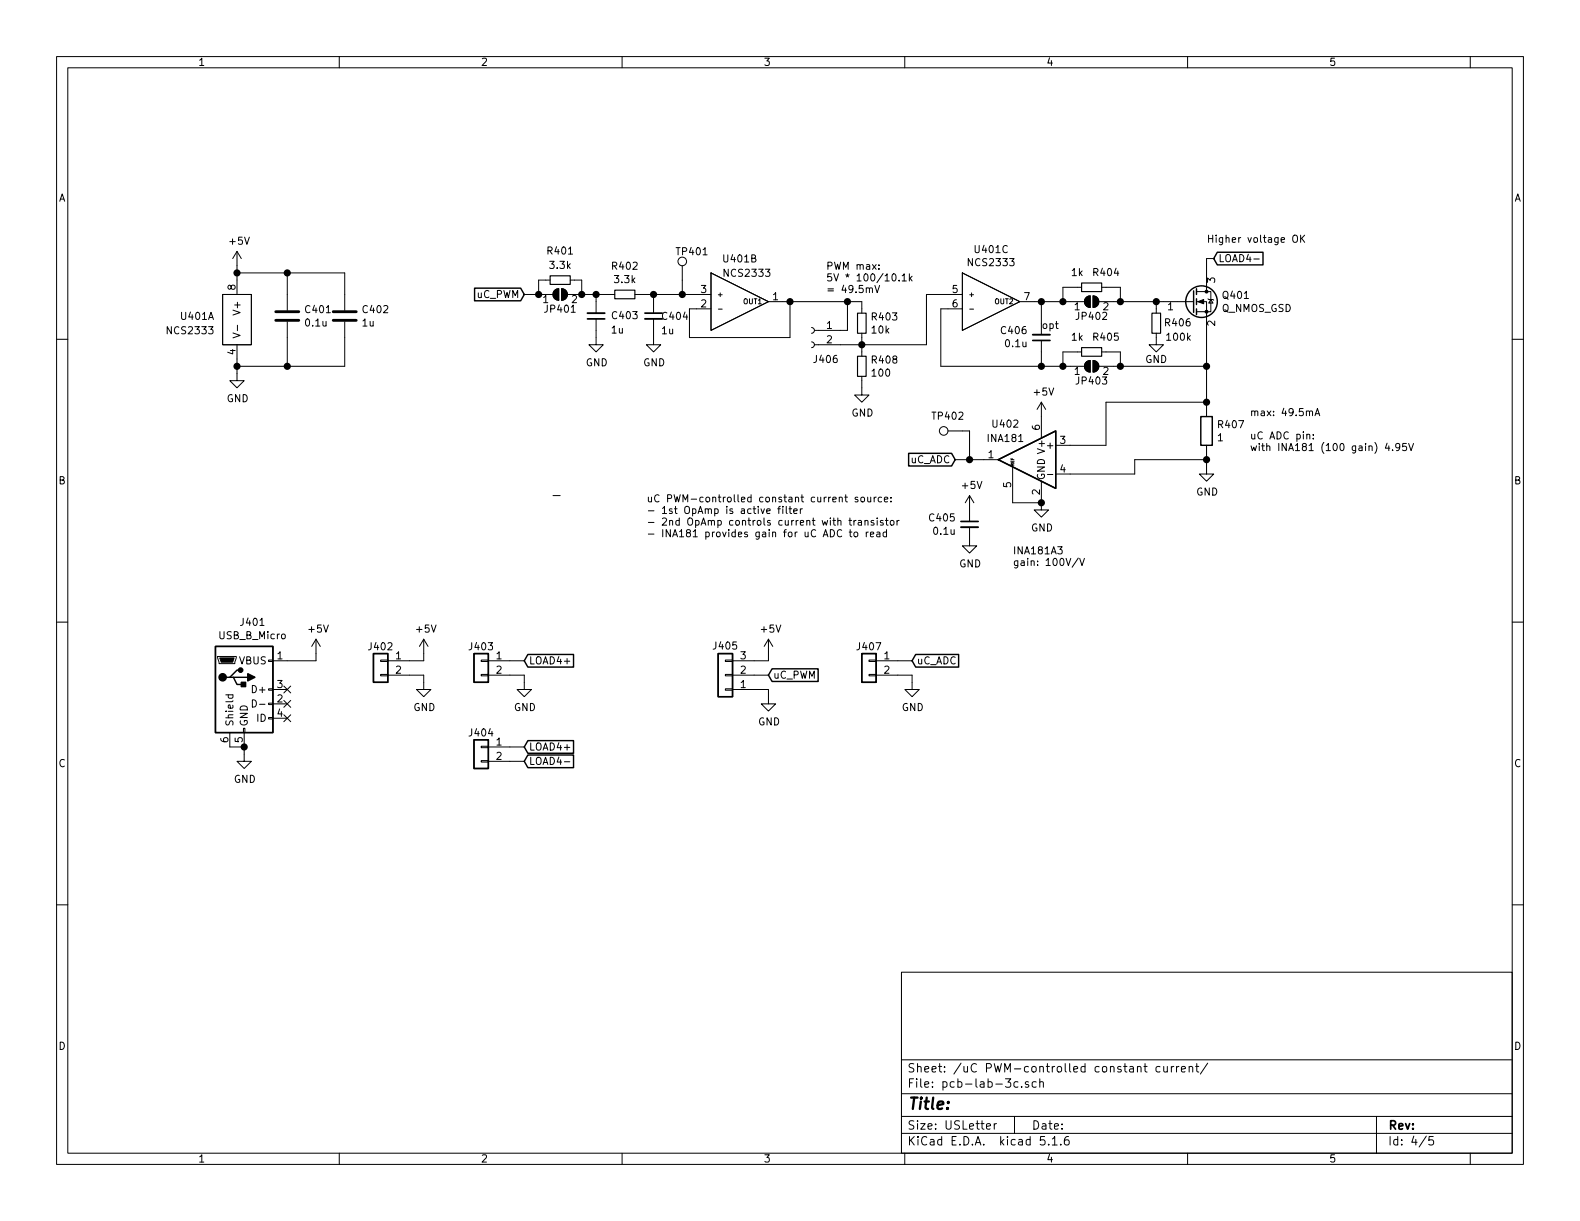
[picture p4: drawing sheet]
EESchema Schematic File Version 4
EELAYER 30 0
EELAYER END
$Descr USLetter 11000 8500
encoding utf-8
Sheet 4 5
Title ""
Date ""
Rev ""
Comp ""
Comment1 ""
Comment2 ""
Comment3 ""
Comment4 ""
$EndDescr
$Comp
L Device:Q_NMOS_GSD Q?
U 1 1
P 8300 2100
AR Path="/5FB0DC86" Ref="Q?"  Part="1" 
AR Path="/5FAF0069/5FB0DC86" Ref="Q401"  Part="1" 
F 0 "Q401" H 8504 2146 50  0000 L CNN
F 1 "Q_NMOS_GSD" H 8504 2055 50  0000 L CNN
F 2 "local_footprints:SOT-23_HS" H 8500 2200 50  0001 C CNN
F 3 "~" H 8300 2100 50  0001 C CNN
	1    8300 2100
	1    0    0    -1  
$EndComp
$Comp
L Device:R R?
U 1 1
P 8400 3000
AR Path="/5FB0DC8C" Ref="R?"  Part="1" 
AR Path="/5FAF0069/5FB0DC8C" Ref="R407"  Part="1" 
F 0 "R407" H 8470 3046 50  0000 L CNN
F 1 "1" H 8470 2955 50  0000 L CNN
F 2 "local_footprints:1210_HS" V 8330 3000 50  0001 C CNN
F 3 "~" H 8400 3000 50  0001 C CNN
	1    8400 3000
	1    0    0    -1  
$EndComp
$Comp
L power:GND #PWR?
U 1 1
P 8400 3250
AR Path="/5FB0DC92" Ref="#PWR?"  Part="1" 
AR Path="/5FAF0069/5FB0DC92" Ref="#PWR0121"  Part="1" 
F 0 "#PWR0121" H 8400 3000 50  0001 C CNN
F 1 "GND" H 8405 3077 50  0000 C CNN
F 2 "" H 8400 3250 50  0001 C CNN
F 3 "" H 8400 3250 50  0001 C CNN
	1    8400 3250
	1    0    0    -1  
$EndComp
Wire Wire Line
	6550 2150 6600 2150
$Comp
L Jumper:SolderJumper_2_Open JP?
U 1 1
P 7600 2100
AR Path="/5FB0DC99" Ref="JP?"  Part="1" 
AR Path="/5FAF0069/5FB0DC99" Ref="JP402"  Part="1" 
F 0 "JP402" H 7600 2000 50  0000 C CNN
F 1 "SolderJumper_2_Open" H 7600 2214 50  0001 C CNN
F 2 "local_footprints:SolderJumper-2_P1.3mm_Open" H 7600 2100 50  0001 C CNN
F 3 "~" H 7600 2100 50  0001 C CNN
	1    7600 2100
	1    0    0    -1  
$EndComp
$Comp
L Device:R_Small R?
U 1 1
P 7600 2000
AR Path="/5FB0DC9F" Ref="R?"  Part="1" 
AR Path="/5FAF0069/5FB0DC9F" Ref="R404"  Part="1" 
F 0 "R404" V 7700 2100 50  0000 C CNN
F 1 "1k" V 7700 1900 50  0000 C CNN
F 2 "local_footprints:0805_HS" H 7600 2000 50  0001 C CNN
F 3 "~" H 7600 2000 50  0001 C CNN
	1    7600 2000
	0    1    -1   0   
$EndComp
Wire Wire Line
	7400 2000 7500 2000
Wire Wire Line
	7700 2000 7800 2000
$Comp
L Device:R_Small R?
U 1 1
P 8050 2250
AR Path="/5FB0DCA7" Ref="R?"  Part="1" 
AR Path="/5FAF0069/5FB0DCA7" Ref="R406"  Part="1" 
F 0 "R406" H 8300 2250 50  0000 R CNN
F 1 "100k" H 8300 2350 50  0000 R CNN
F 2 "local_footprints:0805_HS" H 8050 2250 50  0001 C CNN
F 3 "~" H 8050 2250 50  0001 C CNN
	1    8050 2250
	1    0    0    1   
$EndComp
Wire Wire Line
	8050 2100 8050 2150
Connection ~ 8050 2100
Wire Wire Line
	8050 2100 8100 2100
Wire Wire Line
	7750 2100 7800 2100
Wire Wire Line
	7400 2000 7400 2100
Connection ~ 7400 2100
Wire Wire Line
	7400 2100 7450 2100
Wire Wire Line
	7800 2000 7800 2100
Connection ~ 7800 2100
Wire Wire Line
	7800 2100 8050 2100
Text GLabel 8450 1800 2    50   Input ~ 0
LOAD4-
Wire Wire Line
	8450 1800 8400 1800
Wire Wire Line
	8400 1800 8400 1900
$Comp
L Device:C_Small C?
U 1 1
P 7250 2350
AR Path="/5FB0DCBC" Ref="C?"  Part="1" 
AR Path="/5FAF0069/5FB0DCBC" Ref="C406"  Part="1" 
F 0 "C406" H 7158 2304 50  0000 R CNN
F 1 "0.1u" H 7158 2395 50  0000 R CNN
F 2 "local_footprints:0805_HS" H 7250 2350 50  0001 C CNN
F 3 "~" H 7250 2350 50  0001 C CNN
	1    7250 2350
	1    0    0    1   
$EndComp
Wire Wire Line
	7200 2100 7250 2100
Wire Wire Line
	7250 2100 7250 2250
Connection ~ 7250 2100
Wire Wire Line
	7250 2100 7400 2100
Wire Wire Line
	7250 2450 7250 2550
Text Notes 7250 2300 0    50   ~ 0
opt
$Comp
L Amplifier_Current:INA181 U?
U 1 1
P 7150 3200
AR Path="/5FB0DCC9" Ref="U?"  Part="1" 
AR Path="/5FAF0069/5FB0DCC9" Ref="U402"  Part="1" 
F 0 "U402" H 7300 3450 50  0000 C CNN
F 1 "INA181" H 7300 3350 50  0000 C CNN
F 2 "local_footprints:SOT-23-6_HS" H 7200 3250 50  0001 C CNN
F 3 "http://www.ti.com/lit/ds/symlink/ina181.pdf" H 7300 3350 50  0001 C CNN
	1    7150 3200
	-1   0    0    -1  
$EndComp
$Comp
L power:+5V #PWR?
U 1 1
P 7250 2900
AR Path="/5FB0DCCF" Ref="#PWR?"  Part="1" 
AR Path="/5FAF0069/5FB0DCCF" Ref="#PWR0122"  Part="1" 
F 0 "#PWR0122" H 7250 2750 50  0001 C CNN
F 1 "+5V" H 7265 3073 50  0000 C CNN
F 2 "" H 7250 2900 50  0001 C CNN
F 3 "" H 7250 2900 50  0001 C CNN
	1    7250 2900
	1    0    0    -1  
$EndComp
$Comp
L power:GND #PWR?
U 1 1
P 7250 3500
AR Path="/5FB0DCD5" Ref="#PWR?"  Part="1" 
AR Path="/5FAF0069/5FB0DCD5" Ref="#PWR0123"  Part="1" 
F 0 "#PWR0123" H 7250 3250 50  0001 C CNN
F 1 "GND" H 7255 3327 50  0000 C CNN
F 2 "" H 7250 3500 50  0001 C CNN
F 3 "" H 7250 3500 50  0001 C CNN
	1    7250 3500
	1    0    0    -1  
$EndComp
Wire Wire Line
	7050 3500 7250 3500
Connection ~ 7250 3500
Text Notes 7050 3950 0    50   ~ 0
INA181A3\ngain: 100V/V
Wire Wire Line
	7250 2550 6550 2550
$Comp
L local_symbols:NCS2333 U?
U 2 1
P 5150 2100
AR Path="/5FB0DCDF" Ref="U?"  Part="2" 
AR Path="/5FAF0069/5FB0DCDF" Ref="U401"  Part="2" 
F 0 "U401" H 5150 2400 50  0000 C CNN
F 1 "NCS2333" H 5200 2300 50  0000 C CNN
F 2 "local_footprints:SOIC-8_3.9x4.9mm_Pitch1.27mm_HS" H 5150 1750 50  0001 C CNN
F 3 "" H 5200 2100 50  0001 C CNN
	2    5150 2100
	1    0    0    -1  
$EndComp
$Comp
L local_symbols:NCS2333 U?
U 3 1
P 6900 2100
AR Path="/5FB0DCE5" Ref="U?"  Part="3" 
AR Path="/5FAF0069/5FB0DCE5" Ref="U401"  Part="3" 
F 0 "U401" H 6900 2465 50  0000 C CNN
F 1 "NCS2333" H 6900 2374 50  0000 C CNN
F 2 "local_footprints:SOIC-8_3.9x4.9mm_Pitch1.27mm_HS" H 6900 1750 50  0001 C CNN
F 3 "" H 6950 2100 50  0001 C CNN
	3    6900 2100
	1    0    0    -1  
$EndComp
$Comp
L Device:C_Small C?
U 1 1
P 4550 2200
AR Path="/5FB0DCF1" Ref="C?"  Part="1" 
AR Path="/5FAF0069/5FB0DCF1" Ref="C404"  Part="1" 
F 0 "C404" H 4600 2200 50  0000 L CNN
F 1 "1u" H 4600 2100 50  0000 L CNN
F 2 "local_footprints:1206_HS" H 4550 2200 50  0001 C CNN
F 3 "~" H 4550 2200 50  0001 C CNN
	1    4550 2200
	1    0    0    -1  
$EndComp
$Comp
L Device:C_Small C?
U 1 1
P 4150 2200
AR Path="/5FB0DCF7" Ref="C?"  Part="1" 
AR Path="/5FAF0069/5FB0DCF7" Ref="C403"  Part="1" 
F 0 "C403" H 4450 2200 50  0000 R CNN
F 1 "1u" H 4250 2300 50  0000 L CNN
F 2 "local_footprints:1206_HS" H 4150 2200 50  0001 C CNN
F 3 "~" H 4150 2200 50  0001 C CNN
	1    4150 2200
	1    0    0    1   
$EndComp
$Comp
L Device:R_Small R?
U 1 1
P 4350 2050
AR Path="/5FB0DCFD" Ref="R?"  Part="1" 
AR Path="/5FAF0069/5FB0DCFD" Ref="R402"  Part="1" 
F 0 "R402" V 4151 2050 50  0000 C CNN
F 1 "3.3k" V 4244 2050 50  0000 C CNN
F 2 "local_footprints:0805_HS" H 4350 2050 50  0001 C CNN
F 3 "~" H 4350 2050 50  0001 C CNN
	1    4350 2050
	0    1    1    0   
$EndComp
Wire Wire Line
	4550 2050 4550 2100
Wire Wire Line
	4550 2050 4750 2050
$Comp
L power:GND #PWR?
U 1 1
P 4550 2350
AR Path="/5FB0DD0B" Ref="#PWR?"  Part="1" 
AR Path="/5FAF0069/5FB0DD0B" Ref="#PWR0125"  Part="1" 
F 0 "#PWR0125" H 4550 2100 50  0001 C CNN
F 1 "GND" H 4555 2177 50  0000 C CNN
F 2 "" H 4550 2350 50  0001 C CNN
F 3 "" H 4550 2350 50  0001 C CNN
	1    4550 2350
	1    0    0    -1  
$EndComp
Wire Wire Line
	4550 2300 4550 2350
Text GLabel 3650 2050 0    50   Input ~ 0
uC_PWM
Wire Wire Line
	5450 2100 5500 2100
Wire Wire Line
	6450 2050 6600 2050
Wire Wire Line
	6550 2150 6550 2550
Wire Wire Line
	5500 2100 5500 2350
Wire Wire Line
	5500 2350 4800 2350
Wire Wire Line
	4800 2350 4800 2150
Wire Wire Line
	4800 2150 4850 2150
$Comp
L Jumper:SolderJumper_2_Open JP?
U 1 1
P 7600 2550
AR Path="/5FB0DD21" Ref="JP?"  Part="1" 
AR Path="/5FAF0069/5FB0DD21" Ref="JP403"  Part="1" 
F 0 "JP403" H 7600 2450 50  0000 C CNN
F 1 "SolderJumper_2_Open" H 7600 2664 50  0001 C CNN
F 2 "local_footprints:SolderJumper-2_P1.3mm_Open" H 7600 2550 50  0001 C CNN
F 3 "~" H 7600 2550 50  0001 C CNN
	1    7600 2550
	1    0    0    -1  
$EndComp
$Comp
L Device:R_Small R?
U 1 1
P 7600 2450
AR Path="/5FB0DD27" Ref="R?"  Part="1" 
AR Path="/5FAF0069/5FB0DD27" Ref="R405"  Part="1" 
F 0 "R405" V 7700 2550 50  0000 C CNN
F 1 "1k" V 7700 2350 50  0000 C CNN
F 2 "local_footprints:0805_HS" H 7600 2450 50  0001 C CNN
F 3 "~" H 7600 2450 50  0001 C CNN
	1    7600 2450
	0    1    -1   0   
$EndComp
Wire Wire Line
	7400 2450 7500 2450
Wire Wire Line
	7700 2450 7800 2450
Wire Wire Line
	7750 2550 7800 2550
Wire Wire Line
	7250 2550 7400 2550
Connection ~ 7250 2550
Wire Wire Line
	7400 2450 7400 2550
Connection ~ 7400 2550
Wire Wire Line
	7400 2550 7450 2550
Wire Wire Line
	7800 2450 7800 2550
Wire Wire Line
	7800 2550 8400 2550
Connection ~ 7800 2550
Connection ~ 8400 2550
Wire Wire Line
	6850 3200 6750 3200
Text GLabel 6650 3200 0    50   Input ~ 0
uC_ADC
$Comp
L Device:C_Small C?
U 1 1
P 6750 3650
AR Path="/5FB0DD43" Ref="C?"  Part="1" 
AR Path="/5FAF0069/5FB0DD43" Ref="C405"  Part="1" 
F 0 "C405" H 6842 3697 50  0000 L CNN
F 1 "0.1u" H 6842 3604 50  0000 L CNN
F 2 "local_footprints:0805_HS" H 6750 3650 50  0001 C CNN
F 3 "~" H 6750 3650 50  0001 C CNN
	1    6750 3650
	-1   0    0    -1  
$EndComp
$Comp
L power:+5V #PWR?
U 1 1
P 6750 3550
AR Path="/5FB0DD49" Ref="#PWR?"  Part="1" 
AR Path="/5FAF0069/5FB0DD49" Ref="#PWR0127"  Part="1" 
F 0 "#PWR0127" H 6750 3400 50  0001 C CNN
F 1 "+5V" H 6765 3723 50  0000 C CNN
F 2 "" H 6750 3550 50  0001 C CNN
F 3 "" H 6750 3550 50  0001 C CNN
	1    6750 3550
	1    0    0    -1  
$EndComp
$Comp
L power:GND #PWR?
U 1 1
P 6750 3750
AR Path="/5FB0DD4F" Ref="#PWR?"  Part="1" 
AR Path="/5FAF0069/5FB0DD4F" Ref="#PWR0128"  Part="1" 
F 0 "#PWR0128" H 6750 3500 50  0001 C CNN
F 1 "GND" H 6755 3577 50  0000 C CNN
F 2 "" H 6750 3750 50  0001 C CNN
F 3 "" H 6750 3750 50  0001 C CNN
	1    6750 3750
	1    0    0    -1  
$EndComp
Text Notes 4500 3750 0    50   ~ 0
uC PWM-controlled constant current source:\n- 1st OpAmp is active filter\n- 2nd OpAmp controls current with transistor\n- INA181 provides gain for uC ADC to read
Wire Wire Line
	3850 3450 3900 3450
$Comp
L local_symbols:NCS2333 U?
U 1 1
P 1650 2250
AR Path="/5FB0DD76" Ref="U?"  Part="1" 
AR Path="/5FAF0069/5FB0DD76" Ref="U401"  Part="1" 
F 0 "U401" H 1250 2300 50  0000 L CNN
F 1 "NCS2333" H 1150 2200 50  0000 L CNN
F 2 "local_footprints:SOIC-8_3.9x4.9mm_Pitch1.27mm_HS" H 1650 1900 50  0001 C CNN
F 3 "" H 1700 2250 50  0001 C CNN
	1    1650 2250
	1    0    0    -1  
$EndComp
$Comp
L power:+5V #PWR?
U 1 1
P 1650 1850
AR Path="/5FB0DD7C" Ref="#PWR?"  Part="1" 
AR Path="/5FAF0069/5FB0DD7C" Ref="#PWR0129"  Part="1" 
F 0 "#PWR0129" H 1650 1700 50  0001 C CNN
F 1 "+5V" H 1665 2023 50  0000 C CNN
F 2 "" H 1650 1850 50  0001 C CNN
F 3 "" H 1650 1850 50  0001 C CNN
	1    1650 1850
	1    0    0    -1  
$EndComp
$Comp
L power:GND #PWR?
U 1 1
P 1650 2600
AR Path="/5FB0DD82" Ref="#PWR?"  Part="1" 
AR Path="/5FAF0069/5FB0DD82" Ref="#PWR0130"  Part="1" 
F 0 "#PWR0130" H 1650 2350 50  0001 C CNN
F 1 "GND" H 1655 2427 50  0000 C CNN
F 2 "" H 1650 2600 50  0001 C CNN
F 3 "" H 1650 2600 50  0001 C CNN
	1    1650 2600
	1    0    0    -1  
$EndComp
$Comp
L Device:C C?
U 1 1
P 2000 2200
AR Path="/5FB0DD88" Ref="C?"  Part="1" 
AR Path="/5FAF0069/5FB0DD88" Ref="C401"  Part="1" 
F 0 "C401" H 2115 2247 50  0000 L CNN
F 1 "0.1u" H 2115 2154 50  0000 L CNN
F 2 "local_footprints:0805_HS" H 2038 2050 50  0001 C CNN
F 3 "~" H 2000 2200 50  0001 C CNN
	1    2000 2200
	1    0    0    -1  
$EndComp
$Comp
L Device:C C?
U 1 1
P 2400 2200
AR Path="/5FB0DD8E" Ref="C?"  Part="1" 
AR Path="/5FAF0069/5FB0DD8E" Ref="C402"  Part="1" 
F 0 "C402" H 2515 2247 50  0000 L CNN
F 1 "1u" H 2515 2154 50  0000 L CNN
F 2 "local_footprints:1206_HS" H 2438 2050 50  0001 C CNN
F 3 "~" H 2400 2200 50  0001 C CNN
	1    2400 2200
	1    0    0    -1  
$EndComp
Wire Wire Line
	1650 1850 1650 1900
Wire Wire Line
	1650 1900 2000 1900
Wire Wire Line
	2000 1900 2000 2050
Connection ~ 1650 1900
Wire Wire Line
	1650 1900 1650 1950
Connection ~ 2000 1900
Wire Wire Line
	1650 2500 1650 2550
Wire Wire Line
	2000 2350 2000 2550
Wire Wire Line
	2000 2550 1650 2550
Connection ~ 1650 2550
Wire Wire Line
	1650 2550 1650 2600
Connection ~ 2000 2550
Wire Wire Line
	2400 2550 2400 2350
Wire Wire Line
	2000 2550 2400 2550
Wire Wire Line
	2400 1900 2400 2050
Wire Wire Line
	2000 1900 2400 1900
$Comp
L Jumper:SolderJumper_2_Open JP?
U 1 1
P 3900 2050
AR Path="/5FB31C99" Ref="JP?"  Part="1" 
AR Path="/5FAF0069/5FB31C99" Ref="JP401"  Part="1" 
F 0 "JP401" H 3900 1950 50  0000 C CNN
F 1 "SolderJumper_2_Open" H 3900 2164 50  0001 C CNN
F 2 "local_footprints:SolderJumper-2_P1.3mm_Open" H 3900 2050 50  0001 C CNN
F 3 "~" H 3900 2050 50  0001 C CNN
	1    3900 2050
	1    0    0    -1  
$EndComp
$Comp
L Device:R_Small R?
U 1 1
P 3900 1950
AR Path="/5FB31CA3" Ref="R?"  Part="1" 
AR Path="/5FAF0069/5FB31CA3" Ref="R401"  Part="1" 
F 0 "R401" V 4100 1950 50  0000 C CNN
F 1 "3.3k" V 4000 1950 50  0000 C CNN
F 2 "local_footprints:0805_HS" H 3900 1950 50  0001 C CNN
F 3 "~" H 3900 1950 50  0001 C CNN
	1    3900 1950
	0    1    -1   0   
$EndComp
$Comp
L power:GND #PWR?
U 1 1
P 4150 2350
AR Path="/5FB34E15" Ref="#PWR?"  Part="1" 
AR Path="/5FAF0069/5FB34E15" Ref="#PWR0131"  Part="1" 
F 0 "#PWR0131" H 4150 2100 50  0001 C CNN
F 1 "GND" H 4155 2177 50  0000 C CNN
F 2 "" H 4150 2350 50  0001 C CNN
F 3 "" H 4150 2350 50  0001 C CNN
	1    4150 2350
	1    0    0    -1  
$EndComp
Wire Wire Line
	4150 2300 4150 2350
Wire Wire Line
	4000 1950 4050 1950
Wire Wire Line
	4050 1950 4050 2050
Wire Wire Line
	4050 2050 4150 2050
Wire Wire Line
	4450 2050 4550 2050
Connection ~ 4050 2050
Connection ~ 4550 2050
Wire Wire Line
	4150 2050 4150 2100
Connection ~ 4150 2050
Wire Wire Line
	4150 2050 4250 2050
Wire Wire Line
	3800 1950 3750 1950
Wire Wire Line
	3750 1950 3750 2050
Connection ~ 3750 2050
Wire Wire Line
	3650 2050 3750 2050
Wire Wire Line
	8400 2550 8400 2800
Wire Wire Line
	7700 3100 7700 2800
Wire Wire Line
	7700 2800 8400 2800
Connection ~ 8400 2800
Wire Wire Line
	8400 2800 8400 2850
$Comp
L Connector:USB_B_Micro J?
U 1 1
P 1700 4800
AR Path="/5F9D006C/5FCE9825" Ref="J?"  Part="1" 
AR Path="/5FA7628C/5FCE9825" Ref="J?"  Part="1" 
AR Path="/5FAF0069/5FCE9825" Ref="J401"  Part="1" 
F 0 "J401" H 1758 5270 50  0000 C CNN
F 1 "USB_B_Micro" H 1758 5177 50  0000 C CNN
F 2 "local_footprints:USB-micro-B_4-legs_Banggood" H 1850 4750 50  0001 C CNN
F 3 "~" H 1850 4750 50  0001 C CNN
	1    1700 4800
	1    0    0    -1  
$EndComp
Wire Wire Line
	1600 5200 1700 5200
Wire Wire Line
	1700 5200 1700 5250
Connection ~ 1700 5200
$Comp
L power:GND #PWR?
U 1 1
P 1700 5250
AR Path="/5FCE982E" Ref="#PWR?"  Part="1" 
AR Path="/5F9D006C/5FCE982E" Ref="#PWR?"  Part="1" 
AR Path="/5FA7628C/5FCE982E" Ref="#PWR?"  Part="1" 
AR Path="/5FAF0069/5FCE982E" Ref="#PWR0401"  Part="1" 
F 0 "#PWR0401" H 1700 5000 50  0001 C CNN
F 1 "GND" H 1705 5077 50  0000 C CNN
F 2 "" H 1700 5250 50  0001 C CNN
F 3 "" H 1700 5250 50  0001 C CNN
	1    1700 5250
	1    0    0    -1  
$EndComp
$Comp
L power:+5V #PWR?
U 1 1
P 2200 4550
AR Path="/5FCE9834" Ref="#PWR?"  Part="1" 
AR Path="/5F9D006C/5FCE9834" Ref="#PWR?"  Part="1" 
AR Path="/5FA7628C/5FCE9834" Ref="#PWR?"  Part="1" 
AR Path="/5FAF0069/5FCE9834" Ref="#PWR0402"  Part="1" 
F 0 "#PWR0402" H 2200 4400 50  0001 C CNN
F 1 "+5V" H 2215 4723 50  0000 C CNN
F 2 "" H 2200 4550 50  0001 C CNN
F 3 "" H 2200 4550 50  0001 C CNN
	1    2200 4550
	1    0    0    -1  
$EndComp
Wire Wire Line
	2000 4600 2200 4600
Wire Wire Line
	2200 4600 2200 4550
NoConn ~ 2000 4800
NoConn ~ 2000 4900
NoConn ~ 2000 5000
$Comp
L Connector_Generic:Conn_01x02 J?
U 1 1
P 2650 4600
AR Path="/5F9D006C/5FCE983F" Ref="J?"  Part="1" 
AR Path="/5FA7628C/5FCE983F" Ref="J?"  Part="1" 
AR Path="/5FAF0069/5FCE983F" Ref="J402"  Part="1" 
F 0 "J402" H 2650 4700 50  0000 C CNN
F 1 "Conn_01x02" H 2567 4727 50  0001 C CNN
F 2 "local_footprints:Pin_Header_Straight_1x02_Pitch2.54mm" H 2650 4600 50  0001 C CNN
F 3 "~" H 2650 4600 50  0001 C CNN
	1    2650 4600
	-1   0    0    -1  
$EndComp
$Comp
L power:+5V #PWR?
U 1 1
P 2950 4550
AR Path="/5FCE9845" Ref="#PWR?"  Part="1" 
AR Path="/5F9D006C/5FCE9845" Ref="#PWR?"  Part="1" 
AR Path="/5FA7628C/5FCE9845" Ref="#PWR?"  Part="1" 
AR Path="/5FAF0069/5FCE9845" Ref="#PWR0403"  Part="1" 
F 0 "#PWR0403" H 2950 4400 50  0001 C CNN
F 1 "+5V" H 2965 4723 50  0000 C CNN
F 2 "" H 2950 4550 50  0001 C CNN
F 3 "" H 2950 4550 50  0001 C CNN
	1    2950 4550
	1    0    0    -1  
$EndComp
Wire Wire Line
	2850 4600 2950 4600
Wire Wire Line
	2950 4600 2950 4550
Wire Wire Line
	2850 4700 2950 4700
Wire Wire Line
	2950 4700 2950 4750
$Comp
L power:GND #PWR?
U 1 1
P 2950 4750
AR Path="/5FCE984F" Ref="#PWR?"  Part="1" 
AR Path="/5F9D006C/5FCE984F" Ref="#PWR?"  Part="1" 
AR Path="/5FA7628C/5FCE984F" Ref="#PWR?"  Part="1" 
AR Path="/5FAF0069/5FCE984F" Ref="#PWR0404"  Part="1" 
F 0 "#PWR0404" H 2950 4500 50  0001 C CNN
F 1 "GND" H 2955 4577 50  0000 C CNN
F 2 "" H 2950 4750 50  0001 C CNN
F 3 "" H 2950 4750 50  0001 C CNN
	1    2950 4750
	1    0    0    -1  
$EndComp
$Comp
L Connector_Generic:Conn_01x02 J?
U 1 1
P 3350 4600
AR Path="/5F9D006C/5FCE9855" Ref="J?"  Part="1" 
AR Path="/5FA7628C/5FCE9855" Ref="J?"  Part="1" 
AR Path="/5FAF0069/5FCE9855" Ref="J403"  Part="1" 
F 0 "J403" H 3350 4700 50  0000 C CNN
F 1 "Conn_01x02" H 3267 4727 50  0001 C CNN
F 2 "local_footprints:Pin_Header_Straight_1x02_Pitch2.54mm" H 3350 4600 50  0001 C CNN
F 3 "~" H 3350 4600 50  0001 C CNN
	1    3350 4600
	-1   0    0    -1  
$EndComp
Text GLabel 3650 5200 2    50   Input ~ 0
LOAD4+
$Comp
L Connector_Generic:Conn_01x02 J?
U 1 1
P 6050 4600
AR Path="/5F9D006C/5FCE985C" Ref="J?"  Part="1" 
AR Path="/5FA7628C/5FCE985C" Ref="J?"  Part="1" 
AR Path="/5FAF0069/5FCE985C" Ref="J407"  Part="1" 
F 0 "J407" H 6050 4700 50  0000 C CNN
F 1 "Conn_01x02" H 5967 4727 50  0001 C CNN
F 2 "local_footprints:Pin_Header_Straight_1x02_Pitch2.54mm" H 6050 4600 50  0001 C CNN
F 3 "~" H 6050 4600 50  0001 C CNN
	1    6050 4600
	-1   0    0    -1  
$EndComp
Wire Wire Line
	3550 4700 3650 4700
Wire Wire Line
	3650 4700 3650 4750
$Comp
L power:GND #PWR?
U 1 1
P 3650 4750
AR Path="/5FCE9864" Ref="#PWR?"  Part="1" 
AR Path="/5F9D006C/5FCE9864" Ref="#PWR?"  Part="1" 
AR Path="/5FA7628C/5FCE9864" Ref="#PWR?"  Part="1" 
AR Path="/5FAF0069/5FCE9864" Ref="#PWR0405"  Part="1" 
F 0 "#PWR0405" H 3650 4500 50  0001 C CNN
F 1 "GND" H 3655 4577 50  0000 C CNN
F 2 "" H 3650 4750 50  0001 C CNN
F 3 "" H 3650 4750 50  0001 C CNN
	1    3650 4750
	1    0    0    -1  
$EndComp
Text GLabel 3650 4600 2    50   Input ~ 0
LOAD4+
Wire Wire Line
	3550 4600 3650 4600
Text GLabel 3650 5300 2    50   Input ~ 0
LOAD4-
Wire Wire Line
	3550 5200 3650 5200
Wire Wire Line
	3550 5300 3650 5300
$Comp
L Connector:TestPoint TP401
U 1 1
P 4750 1950
F 0 "TP401" H 4700 2150 50  0000 L CNN
F 1 "TestPoint" H 4600 2150 50  0001 L CNN
F 2 "local_footprints:SMD-TestPoint_01x01" H 4950 1950 50  0001 C CNN
F 3 "~" H 4950 1950 50  0001 C CNN
	1    4750 1950
	1    0    0    -1  
$EndComp
Wire Wire Line
	4750 1950 4750 2050
Connection ~ 4750 2050
Wire Wire Line
	4750 2050 4850 2050
$Comp
L Connector:TestPoint TP402
U 1 1
P 6700 3000
F 0 "TP402" V 6800 3100 50  0000 C CNN
F 1 "TestPoint" V 6808 3072 50  0001 C CNN
F 2 "local_footprints:SMD-TestPoint_01x01" H 6900 3000 50  0001 C CNN
F 3 "~" H 6900 3000 50  0001 C CNN
	1    6700 3000
	0    -1   -1   0   
$EndComp
Wire Wire Line
	6700 3000 6750 3000
Wire Wire Line
	6750 3000 6750 3200
Connection ~ 6750 3200
Wire Wire Line
	6750 3200 6650 3200
$Comp
L Connector_Generic:Conn_01x03 J405
U 1 1
P 5050 4700
F 0 "J405" H 5050 4500 50  0000 C CNN
F 1 "Conn_01x03" H 4967 4462 50  0001 C CNN
F 2 "local_footprints:Pin_Header_Straight_1x03_Pitch2.54mm" H 5050 4700 50  0001 C CNN
F 3 "~" H 5050 4700 50  0001 C CNN
	1    5050 4700
	-1   0    0    1   
$EndComp
Wire Wire Line
	5250 4600 5350 4600
Wire Wire Line
	5350 4600 5350 4550
$Comp
L power:+5V #PWR?
U 1 1
P 5350 4550
AR Path="/5FD00335" Ref="#PWR?"  Part="1" 
AR Path="/5F9D006C/5FD00335" Ref="#PWR?"  Part="1" 
AR Path="/5FA7628C/5FD00335" Ref="#PWR?"  Part="1" 
AR Path="/5FAF0069/5FD00335" Ref="#PWR0406"  Part="1" 
F 0 "#PWR0406" H 5350 4400 50  0001 C CNN
F 1 "+5V" H 5365 4723 50  0000 C CNN
F 2 "" H 5350 4550 50  0001 C CNN
F 3 "" H 5350 4550 50  0001 C CNN
	1    5350 4550
	1    0    0    -1  
$EndComp
Text GLabel 5350 4700 2    50   Input ~ 0
uC_PWM
Wire Wire Line
	5250 4700 5350 4700
Wire Wire Line
	5250 4800 5350 4800
Wire Wire Line
	5350 4800 5350 4850
$Comp
L power:GND #PWR?
U 1 1
P 5350 4850
AR Path="/5FD0823F" Ref="#PWR?"  Part="1" 
AR Path="/5F9D006C/5FD0823F" Ref="#PWR?"  Part="1" 
AR Path="/5FA7628C/5FD0823F" Ref="#PWR?"  Part="1" 
AR Path="/5FAF0069/5FD0823F" Ref="#PWR0407"  Part="1" 
F 0 "#PWR0407" H 5350 4600 50  0001 C CNN
F 1 "GND" H 5355 4677 50  0000 C CNN
F 2 "" H 5350 4850 50  0001 C CNN
F 3 "" H 5350 4850 50  0001 C CNN
	1    5350 4850
	1    0    0    -1  
$EndComp
Wire Wire Line
	6250 4600 6350 4600
Wire Wire Line
	6250 4700 6350 4700
Wire Wire Line
	6350 4700 6350 4750
$Comp
L power:GND #PWR?
U 1 1
P 6350 4750
AR Path="/5FD089CB" Ref="#PWR?"  Part="1" 
AR Path="/5F9D006C/5FD089CB" Ref="#PWR?"  Part="1" 
AR Path="/5FA7628C/5FD089CB" Ref="#PWR?"  Part="1" 
AR Path="/5FAF0069/5FD089CB" Ref="#PWR0408"  Part="1" 
F 0 "#PWR0408" H 6350 4500 50  0001 C CNN
F 1 "GND" H 6355 4577 50  0000 C CNN
F 2 "" H 6350 4750 50  0001 C CNN
F 3 "" H 6350 4750 50  0001 C CNN
	1    6350 4750
	1    0    0    -1  
$EndComp
$Comp
L Connector_Generic:Conn_01x02 J?
U 1 1
P 3350 5200
AR Path="/5F9D006C/5FD22FB3" Ref="J?"  Part="1" 
AR Path="/5FA7628C/5FD22FB3" Ref="J?"  Part="1" 
AR Path="/5FAF0069/5FD22FB3" Ref="J404"  Part="1" 
F 0 "J404" H 3350 5300 50  0000 C CNN
F 1 "Conn_01x02" H 3267 5327 50  0001 C CNN
F 2 "local_footprints:Pin_Header_Straight_1x02_Pitch2.54mm" H 3350 5200 50  0001 C CNN
F 3 "~" H 3350 5200 50  0001 C CNN
	1    3350 5200
	-1   0    0    -1  
$EndComp
Text GLabel 6350 4600 2    50   Input ~ 0
uC_ADC
Wire Wire Line
	7450 3100 7700 3100
Text Notes 8700 3150 0    50   ~ 0
max: 49.5mA\n\nuC ADC pin:\nwith INA181 (100 gain) 4.95V
Wire Wire Line
	8400 3150 8400 3200
Wire Wire Line
	8400 3200 7900 3200
Wire Wire Line
	7900 3200 7900 3300
Wire Wire Line
	7450 3300 7900 3300
Connection ~ 8400 3200
Wire Wire Line
	8400 3200 8400 3250
Wire Wire Line
	8400 2300 8400 2550
$Comp
L power:GND #PWR?
U 1 1
P 8050 2350
AR Path="/5FDE63F5" Ref="#PWR?"  Part="1" 
AR Path="/5FAF0069/5FDE63F5" Ref="#PWR0409"  Part="1" 
F 0 "#PWR0409" H 8050 2100 50  0001 C CNN
F 1 "GND" H 8050 2200 50  0000 C CNN
F 2 "" H 8050 2350 50  0001 C CNN
F 3 "" H 8050 2350 50  0001 C CNN
	1    8050 2350
	1    0    0    -1  
$EndComp
Text Notes 8400 1700 0    50   ~ 0
Higher voltage OK
$Comp
L Device:R_Small R403
U 1 1
P 6000 2250
F 0 "R403" H 6059 2296 50  0000 L CNN
F 1 "10k" H 6059 2205 50  0000 L CNN
F 2 "local_footprints:1206_HS" H 6000 2250 50  0001 C CNN
F 3 "~" H 6000 2250 50  0001 C CNN
	1    6000 2250
	1    0    0    -1  
$EndComp
$Comp
L Device:R_Small R408
U 1 1
P 6000 2550
F 0 "R408" H 6059 2596 50  0000 L CNN
F 1 "100" H 6059 2505 50  0000 L CNN
F 2 "local_footprints:1206_HS" H 6000 2550 50  0001 C CNN
F 3 "~" H 6000 2550 50  0001 C CNN
	1    6000 2550
	1    0    0    -1  
$EndComp
Text Notes 5750 2050 0    50   ~ 0
PWM max:\n5V * 100/10.1k\n= 49.5mV
Wire Wire Line
	6000 2350 6000 2400
Wire Wire Line
	6450 2400 6000 2400
Connection ~ 6000 2400
Wire Wire Line
	6000 2400 6000 2450
Wire Wire Line
	6000 2100 6000 2150
Connection ~ 5500 2100
Wire Wire Line
	6450 2050 6450 2400
$Comp
L Connector:Conn_01x02_Female J406
U 1 1
P 5650 2300
F 0 "J406" H 5550 2100 50  0000 C CNN
F 1 "Conn_01x02_Female" H 5542 2394 50  0001 C CNN
F 2 "TestPoint:TestPoint_2Pads_Pitch2.54mm_Drill0.8mm" H 5650 2300 50  0001 C CNN
F 3 "~" H 5650 2300 50  0001 C CNN
	1    5650 2300
	-1   0    0    -1  
$EndComp
Wire Wire Line
	5500 2100 5900 2100
Wire Wire Line
	5900 2300 5900 2100
Connection ~ 5900 2100
Wire Wire Line
	5900 2100 6000 2100
Wire Wire Line
	6000 2650 6000 2700
$Comp
L power:GND #PWR?
U 1 1
P 6000 2700
AR Path="/5F2B87C7" Ref="#PWR?"  Part="1" 
AR Path="/5FAF0069/5F2B87C7" Ref="#PWR0410"  Part="1" 
F 0 "#PWR0410" H 6000 2450 50  0001 C CNN
F 1 "GND" H 6005 2527 50  0000 C CNN
F 2 "" H 6000 2700 50  0001 C CNN
F 3 "" H 6000 2700 50  0001 C CNN
	1    6000 2700
	1    0    0    -1  
$EndComp
Wire Wire Line
	5850 2300 5900 2300
Wire Wire Line
	5850 2400 6000 2400
$EndSCHEMATC
